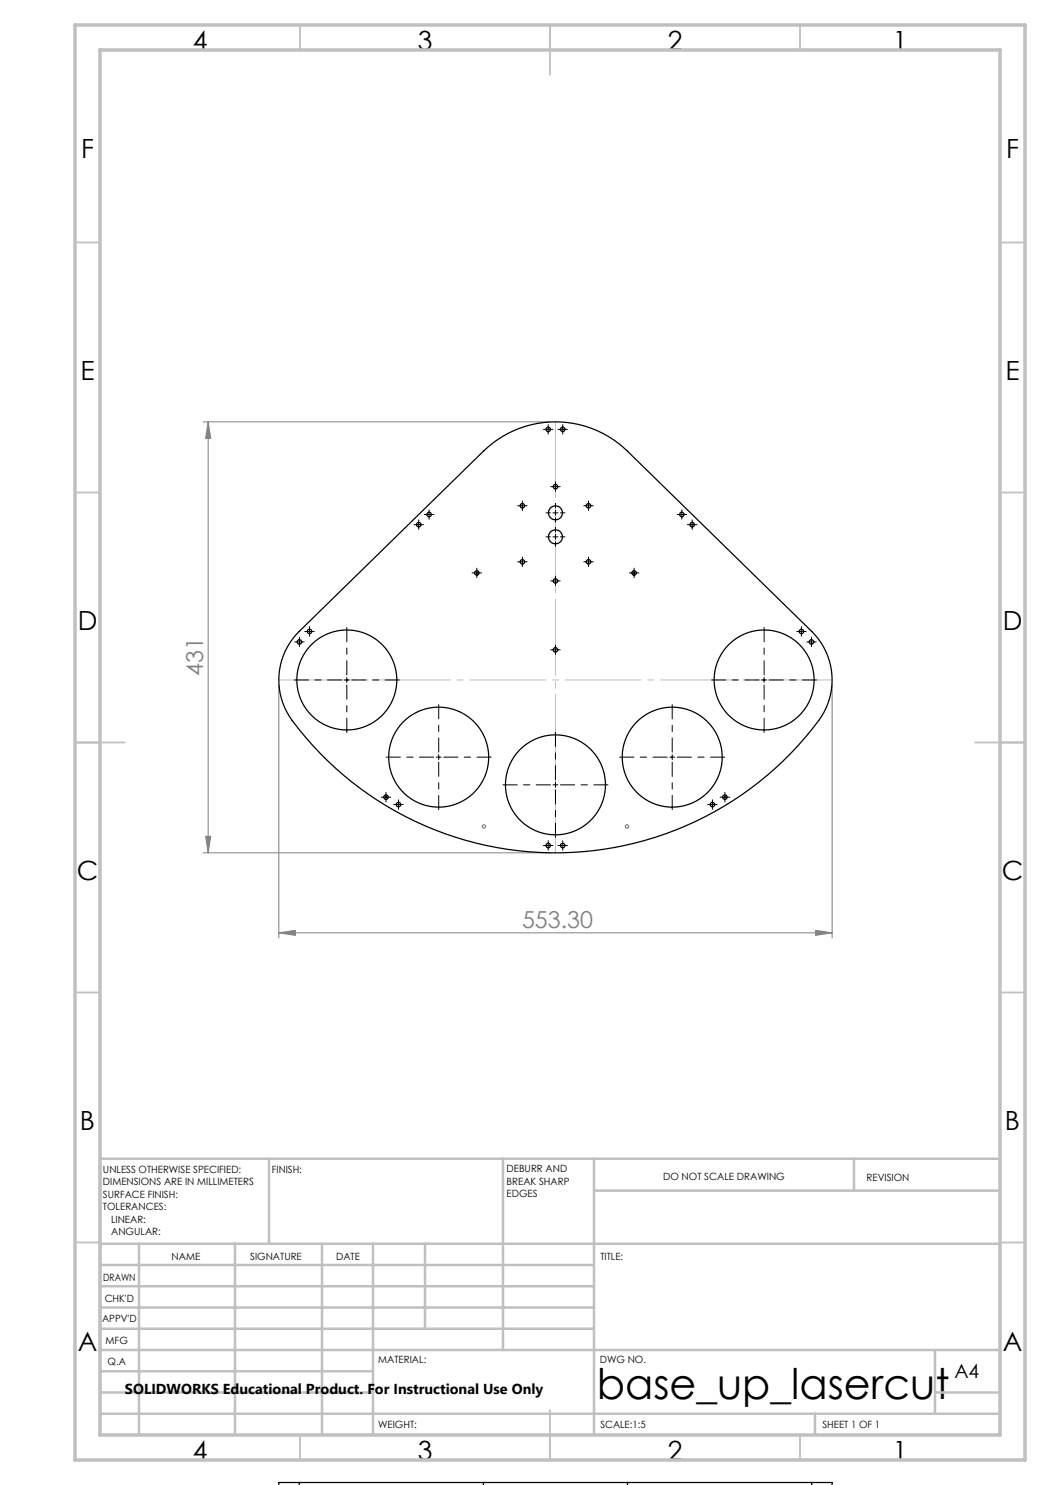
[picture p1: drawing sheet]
<svg xmlns="http://www.w3.org/2000/svg" width="210mm" height="297mm" viewBox="0 0 210 297" stroke-linecap="round" stroke-linejoin="round" font-family="sans-serif">
<path d="M40.6 84.4h69.5M41.6 84.4l.5 3.3h-1zM41.6 84.4v86.2M55.8 137v50.6M166.4 137v50.6M40.6 170.6h69.5M41.1 167.3h1l-.5 3.3zM55.8 186.6l3.3-.5v1zM55.8 186.6h110.6M163.1 186.1l3.3 .5-3.3 .5z" fill="none" stroke="#808080" stroke-width=".2"/>
<g fill="none" stroke="#808080" stroke-width=".25">
<circle cx="96.8" cy="165.3" r=".33"/>
<circle cx="125.4" cy="165.3" r=".33"/>
</g>
<path d="M55.8 136h110.6" fill="none" stroke="#c0c0c0" stroke-width=".2" stroke-dasharray="15.2 1.3 1.3 1.3" stroke-dashoffset="-.1"/>
<path d="M111.1 84.4v86.2" fill="none" stroke="#c0c0c0" stroke-width=".2" stroke-dasharray="15.2 1.3 1.3 1.3" stroke-dashoffset="2.6"/>
<g fill="none" stroke="#c0c0c0" stroke-width=".35">
<path d="M60 5v5M110 5v10M160 5v5M15 48.5h5M200 48.5h5M15 98.5h5M200 98.5h5M15 148.5h10M195 148.5h10M15 198.5h5M200 198.5h5M15 248.5h5"/>
<path d="M200 248.5h5M60 287v5M110 282v10M160 287v5"/>
</g>
<g fill="none" stroke="#c0c0c0" stroke-width=".5">
<path d="M53.8 231.8v17M100.6 231.8v38.2M118.8 231.8v55.2M118.8 238.1h81.2M170.8 231.8v6.3M200 231.8h-180v55.2M20 248.8h180M20 257.3h98.8M20 253h98.8M27.8 248.8v38.2M47 248.8v38.2M64.4 248.8v38.2"/>
<path d="M74.6 248.8v38.2M85 248.8v17M20 265.8h98.8M20 261.5h98.8M20 278.5h54.6M20 274.3h54.6M20 270h180M187 278.5h13M187 270v12.8M20 282.8h180M163 282.8v4.2"/>
</g>
<path d="M15 5h190v287h-190zM20 10h180v277h-180z" fill="none" stroke="#c0c0c0" stroke-width=".7"/>
<g fill="none" stroke="#000" stroke-width=".2" stroke-dasharray="15.2 1.3 1.3 1.3">
<path d="M109.1 85.9h-.4M109.6 85.4v-.5M109.6 86.4v.4M110.1 85.9h.5M110.6 97.3h-.5M111.1 96.8v-.4M111.1 97.8v.5M111.6 97.3h.4M112 85.9h-.4M112.5 85.4v-.5M112.5 86.4v.4M113 85.9h.5"/>
<path d="M83.2 104.9h-.4M83.7 104.4v-.4M83.7 105.4v.5M84.2 104.9h.5M85.3 102.9h-.4M85.8 102.4v-.4M85.8 103.4v.5M86.3 102.9h.5M94.9 114.6h-.5M95.4 114.1v-.5M95.4 115.1v.4M95.9 114.6h.4"/>
<path d="M104 112.4h-.5M104 101.2h-.5M104.5 111.9v-.5M104.5 112.9v.4M104.5 100.7v-.5M104.5 101.7v.4M105 112.4h.4M105 101.2h.4M110.1 107.4h-.9M110.1 102.6h-.9M110.6 116.2h-.5M111.1 106.4v-.9"/>
<path d="M111.1 108.4v.9M111.1 115.7v-.5M111.1 116.7v.4M111.1 101.6v-.9M111.1 103.6v.9M111.6 116.2h.4M112.1 107.4h.9M112.1 102.6h.9M117.2 101.2h-.4M117.2 112.4h-.4M117.7 100.7v-.5M117.7 101.7v.4"/>
<path d="M117.7 111.9v-.5M117.7 112.9v.4M118.2 101.2h.5M118.2 112.4h.5M126.3 114.6h-.4M126.8 114.1v-.5M126.8 115.1v.4M127.3 114.6h.5M135.9 102.9h-.5M136.4 102.4v-.4M136.4 103.4v.5M136.9 102.9h.4"/>
<path d="M137.9 104.9h-.4M138.4 104.4v-.4M138.4 105.4v.5M138.9 104.9h.5M59.4 128.4h-.5M59.9 127.9v-.5M59.9 128.9v.4M60.4 128.4h.4M61.4 126.3h-.4M61.9 125.8v-.5M61.9 126.8v.4M62.4 126.3h.5"/>
<path d="M110.6 130h-.5M111.1 129.5v-.5M111.1 130.5v.4M111.6 130h.4M159.8 126.3h-.5M160.3 125.8v-.5M160.3 126.8v.4M160.8 126.3h.4M161.8 128.4h-.5M162.3 127.9v-.5M162.3 128.9v.4M162.8 128.4h.4"/>
<path d="M76.7 159.4h-.4M77.2 158.9v-.4M77.2 159.9v.5M77.7 159.4h.5M144.5 159.4h-.5M145 158.9v-.4M145 159.9v.5M145.5 159.4h.4M79.2 160.9h-.5M79.7 160.4v-.4M79.7 161.4v.5M80.2 160.9h.4"/>
<path d="M109.1 169.1h-.4M109.6 168.6v-.4M109.6 169.6v.5M110.1 169.1h.5M112 169.1h-.4M112.5 168.6v-.4M112.5 169.6v.5M113 169.1h.5M142 160.9h-.5M142.5 160.4v-.4M142.5 161.4v.5M143 160.9h.4"/>
</g>
<g fill="none" stroke="#000" stroke-width=".2" stroke-dasharray="15.2 1.3 1.3 1.3" stroke-dashoffset="12.4">
<path d="M68.4 136h-9.5M69.4 135v-9.5M69.4 137v9.5M70.4 136h9.5M151.8 136h-9.5M152.8 135v-9.5M152.8 137v9.5M153.8 136h9.5M86.7 151.4h-9.5M87.7 150.4v-9.5M87.7 152.4v9.5M88.7 151.4h9.5"/>
<path d="M110.1 157h-9.5M111.1 156v-9.5M111.1 158v9.5M112.1 157h9.5M133.4 151.4h-9.5M134.4 150.4v-9.5M134.4 152.4v9.5M135.4 151.4h9.5"/>
</g>
<g fill="none" stroke="#000" stroke-width=".2">
<path d="M109.1 85.9h1M109.6 85.4v1M110.6 97.3h1M111.1 96.8v1M112 85.9h1M112.5 85.4v1M83.2 104.9h1M83.7 104.4v1M85.3 102.9h1M85.8 102.4v1M94.9 114.6h1M95.4 114.1v1"/>
<path d="M104 101.2h1M104 112.4h1M104.5 100.7v1M104.5 111.9v1M110.6 107.4h1M110.6 116.2h1M110.6 102.6h1M111.1 102.1v1M111.1 106.9v1M111.1 115.7v1M117.2 101.2h1M117.2 112.4h1"/>
<path d="M117.7 100.7v1M117.7 111.9v1M126.3 114.6h1M126.8 114.1v1M135.9 102.9h1M136.4 102.4v1M137.9 104.9h1M138.4 104.4v1M59.4 128.4h1M59.9 127.9v1M61.4 126.3h1M61.9 125.8v1"/>
<path d="M68.9 136h1M69.4 135.5v1M110.6 130h1M111.1 129.5v1M152.3 136h1M152.8 135.5v1M159.8 126.3h1M160.3 125.8v1M161.8 128.4h1M162.3 127.9v1M76.7 159.4h1M77.2 158.9v1"/>
<path d="M87.2 151.4h1M87.7 150.9v1M110.6 157h1M111.1 156.5v1M133.9 151.4h1M134.4 150.9v1M144.5 159.4h1M145 158.9v1M79.2 160.9h1M79.7 160.4v1M109.1 169.1h1M109.6 168.6v1"/>
<path d="M112 169.1h1M112.5 168.6v1M142 160.9h1M142.5 160.4v1"/>
</g>
<g fill="#808080">
<path d="M55.8 186.6l3.3-.5v1zM163.1 186.1l3.3 .5-3.3 .5z"/>
<path d="M41.6 84.4l.5 3.3h-1zM41.1 167.3h1l-.5 3.3z"/>
</g>
<g fill="none" stroke="#000" stroke-width=".25">
<path d="M59.9 126.3l36.8-36.1a20.6 20.6 0 0 1 28.8 0l36.8 36.1a13.6 13.6 0 0 1 1.4 17.8 65.6 65.6 0 0 1-105.8-.8 13.6 13.6 0 0 1 2-17zM59.9 296.5h-4.1v.6M59.9 296.5h36.8M59.9 296.5v.6M96.7 296.5h28.8M96.7 296.5v.6M125.5 296.5v.6M125.5 296.5h36.8M162.3 296.5h4.1v.6M162.3 296.5v.6"/>
<circle cx="109.6" cy="85.9" r=".45"/>
<circle cx="111.1" cy="97.3" r=".45"/>
<circle cx="112.5" cy="85.9" r=".45"/>
<circle cx="83.7" cy="104.9" r=".45"/>
<circle cx="85.8" cy="102.9" r=".45"/>
<circle cx="95.4" cy="114.6" r=".45"/>
<circle cx="104.5" cy="112.4" r=".45"/>
<circle cx="104.5" cy="101.2" r=".45"/>
<circle cx="111.1" cy="116.2" r=".45"/>
<circle cx="111.1" cy="102.6" r="1.4"/>
<circle cx="111.1" cy="107.4" r="1.4"/>
<circle cx="117.7" cy="112.4" r=".45"/>
<circle cx="117.7" cy="101.2" r=".45"/>
<circle cx="126.8" cy="114.6" r=".45"/>
<circle cx="136.4" cy="102.9" r=".45"/>
<circle cx="138.4" cy="104.9" r=".45"/>
<circle cx="59.9" cy="128.4" r=".45"/>
<circle cx="61.9" cy="126.3" r=".45"/>
<circle cx="69.4" cy="136" r="10"/>
<circle cx="111.1" cy="130" r=".45"/>
<circle cx="152.8" cy="136" r="10"/>
<circle cx="160.3" cy="126.3" r=".45"/>
<circle cx="162.3" cy="128.4" r=".45"/>
<circle cx="77.2" cy="159.4" r=".45"/>
<circle cx="87.7" cy="151.4" r="10"/>
<circle cx="111.1" cy="157" r="10"/>
<circle cx="134.4" cy="151.4" r="10"/>
<circle cx="145" cy="159.4" r=".45"/>
<circle cx="79.7" cy="160.9" r=".45"/>
<circle cx="109.6" cy="169.1" r=".45"/>
<circle cx="112.5" cy="169.1" r=".45"/>
<circle cx="142.5" cy="160.9" r=".45"/>
</g>
<text font-size="8.5" x="119.4" y="279.7">base_up_lasercut</text>
<g font-size="5.3">
<text x="38.5" y="9.9">4</text>
<text x="83.5" y="9.9">3</text>
<text x="133.6" y="9.9">2</text>
<text x="178.6" y="9.9">1</text>
<text x="16.2" y="31.7">F</text>
<text x="201.2" y="31.7">F</text>
<text x="16.1" y="75.9">E</text>
<text x="201.1" y="75.9">E</text>
<text x="15.5" y="125.9">D</text>
<text x="200.5" y="125.9">D</text>
<text x="15.4" y="175.9">C</text>
<text x="200.4" y="175.9">C</text>
<text x="16" y="225.9">B</text>
<text x="201" y="225.9">B</text>
<text x="15.5" y="270.2">A</text>
<text x="200.5" y="270.2">A</text>
<text x="38.5" y="291.9">4</text>
<text x="83.5" y="291.9">3</text>
<text x="133.6" y="291.9">2</text>
<text x="178.6" y="291.9">1</text>
</g>
<g font-size="4.7" fill="#808080">
<text x="40.6" y="135.1" transform="rotate(-90 40.6 135.1)">431</text>
<text x="104.4" y="185.6">553.30</text>
</g>
<text font-size="3.9" x="190.9" y="275.5">A4</text>
<text font-size="2.9" x="25" y="278.8">SOLIDWORKS Educational Product. For Instructional Use Only</text>
<g font-size="2">
<text x="20.6" y="234.6">UNLESS OTHERWISE SPECIFIED:</text>
<text x="20.6" y="237.1">DIMENSIONS ARE IN MILLIMETERS</text>
<text x="20.6" y="239.6">SURFACE FINISH:</text>
<text x="54.4" y="234.6">FINISH:</text>
<text x="101.3" y="234.5">DEBURR AND</text>
<text x="101.3" y="237">BREAK SHARP</text>
<text x="101.3" y="239.5">EDGES</text>
<text x="132.6" y="236">DO NOT SCALE DRAWING</text>
<text x="173.3" y="236.2">REVISION</text>
<text x="20.6" y="242.1">TOLERANCES:</text>
<text x="22.2" y="244.6">LINEAR:</text>
<text x="22.2" y="247.1">ANGULAR:</text>
<text x="34.3" y="252">NAME</text>
<text x="50" y="251.9">SIGNATURE</text>
<text x="67.2" y="251.9">DATE</text>
<text x="120.1" y="251.9">TITLE:</text>
<text x="20.6" y="256.1">DRAWN</text>
<text x="20.9" y="260.3">CHK'D</text>
<text x="20.4" y="264.4">APPV'D</text>
<text x="21.1" y="268.8">MFG</text>
<text x="21.5" y="273">Q.A</text>
<text x="75.6" y="272.5">MATERIAL:</text>
<text x="120" y="272.5">DWG NO.</text>
<text x="75.6" y="285.5">WEIGHT:</text>
<text x="120.1" y="285.6">SCALE:1:5</text>
<text x="164.5" y="285.6">SHEET 1 OF 1</text>
</g>
</svg>
